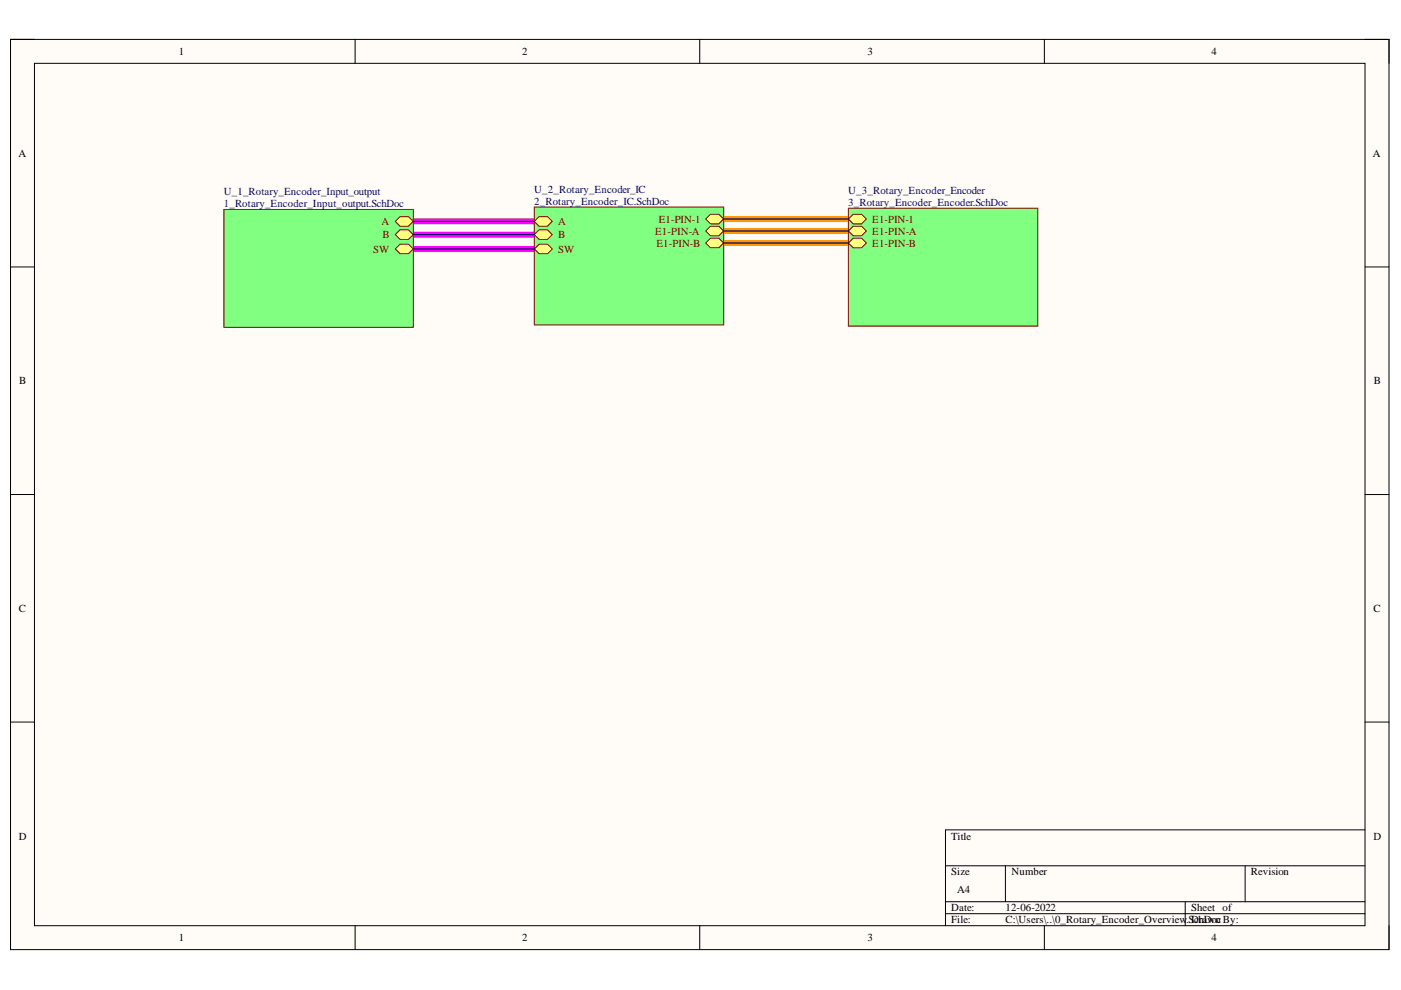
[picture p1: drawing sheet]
<svg xmlns="http://www.w3.org/2000/svg" width="297mm" height="210mm" viewBox="0 0 297 210" stroke-linecap="round" stroke-linejoin="round" font-family="sans-serif">
<path d="M2.2 8.4h292.3v192.9h-292.3z" fill-rule="evenodd" fill="#fffcf8"/>
<path d="M2.2 8.4h292.3v192.9h-292.3z" fill="none" stroke="#000" stroke-width=".21"/>
<path d="M7.3 13.4h282.1v182.9h-282.1z" fill-rule="evenodd" fill="#fffcf8"/>
<g fill="none" stroke="#000" stroke-width=".21">
<path d="M2.2 8.4h5.1M7.3 13.4h282.1v182.9h-282.1zM75.3 8.4v5M148.4 8.4v5M221.4 8.4v5M289.4 8.4h5.1v5M2.2 56.6h5.1M289.4 56.6h5.1M2.2 104.8h5.1M289.4 104.9h5.1M2.2 153.1h5.1M289.4 153.1h5.1"/>
<path d="M289.4 176h-88.9v20.3M75.3 196.3v5M148.4 196.3v5M200.5 183.6h88.9M200.5 191.2h88.9M200.5 193.7h88.9M213.2 183.6v7.6M221.4 196.3v5M251.3 191.2v5.1M264 183.6v7.6M294.5 196.3v5"/>
</g>
<path d="M87.6 46.9h25.7M87.6 49.7h25.7M87.6 52.8h25.7" fill="none" stroke="#f0f" stroke-width="1.3"/>
<path d="M153.4 49h26.5M153.4 46.4h26.5M153.4 51.5h26.5" fill="none" stroke="#f90" stroke-width="1.3"/>
<path d="M47.5 44.4h40.1v25h-40.1z" fill-rule="evenodd" fill="#80ff80"/>
<path d="M47.5 44.4h40.1v25h-40.1z" fill="none" stroke="#800000" stroke-width=".21"/>
<path d="M83.8 46.9l1-1h1.8l1 1-1 1.1h-1.8z" fill-rule="evenodd" fill="#ffff80"/>
<path d="M83.8 46.9l1-1h1.8l1 1-1 1.1h-1.8z" fill="none" stroke="#800000" stroke-width=".21"/>
<path d="M83.8 52.8l1-1h1.8l1 1-1 1h-1.8z" fill-rule="evenodd" fill="#ffff80"/>
<path d="M83.8 52.8l1-1h1.8l1 1-1 1h-1.8z" fill="none" stroke="#800000" stroke-width=".21"/>
<path d="M83.8 49.7l1-1h1.8l1 1-1 1.1h-1.8z" fill-rule="evenodd" fill="#ffff80"/>
<path d="M83.8 49.7l1-1h1.8l1 1-1 1.1h-1.8z" fill="none" stroke="#800000" stroke-width=".21"/>
<path d="M179.9 44.2h40.1v25h-40.1z" fill-rule="evenodd" fill="#80ff80"/>
<path d="M179.9 44.2h40.1v25h-40.1z" fill="none" stroke="#800000" stroke-width=".21"/>
<path d="M179.9 46.4l1-1h1.8l1 1-1 1.1h-1.8z" fill-rule="evenodd" fill="#ffff80"/>
<path d="M179.9 46.4l1-1h1.8l1 1-1 1.1h-1.8z" fill="none" stroke="#800000" stroke-width=".21"/>
<path d="M179.9 49l1-1h1.8l1 1-1 1h-1.8z" fill-rule="evenodd" fill="#ffff80"/>
<path d="M179.9 49l1-1h1.8l1 1-1 1h-1.8z" fill="none" stroke="#800000" stroke-width=".21"/>
<path d="M179.9 51.5l1-1h1.8l1 1-1 1h-1.8z" fill-rule="evenodd" fill="#ffff80"/>
<path d="M179.9 51.5l1-1h1.8l1 1-1 1h-1.8z" fill="none" stroke="#800000" stroke-width=".21"/>
<path d="M113.3 43.9h40.1v25h-40.1z" fill-rule="evenodd" fill="#80ff80"/>
<path d="M113.3 43.9h40.1v25h-40.1z" fill="none" stroke="#800000" stroke-width=".21"/>
<path d="M113.3 46.9l1-1h1.8l1 1-1 1.1h-1.8z" fill-rule="evenodd" fill="#ffff80"/>
<path d="M113.3 46.9l1-1h1.8l1 1-1 1.1h-1.8z" fill="none" stroke="#800000" stroke-width=".21"/>
<path d="M113.3 49.7l1-1h1.8l1 1-1 1.1h-1.8z" fill-rule="evenodd" fill="#ffff80"/>
<path d="M113.3 49.7l1-1h1.8l1 1-1 1.1h-1.8z" fill="none" stroke="#800000" stroke-width=".21"/>
<path d="M113.3 52.8l1-1h1.8l1 1-1 1h-1.8z" fill-rule="evenodd" fill="#ffff80"/>
<path d="M113.3 52.8l1-1h1.8l1 1-1 1h-1.8z" fill="none" stroke="#800000" stroke-width=".21"/>
<path d="M149.6 46.4l1-1h1.8l1 1-1 1.1h-1.8z" fill-rule="evenodd" fill="#ffff80"/>
<path d="M149.6 46.4l1-1h1.8l1 1-1 1.1h-1.8z" fill="none" stroke="#800000" stroke-width=".21"/>
<path d="M149.6 51.5l1-1h1.8l1 1-1 1h-1.8z" fill-rule="evenodd" fill="#ffff80"/>
<path d="M149.6 51.5l1-1h1.8l1 1-1 1h-1.8z" fill="none" stroke="#800000" stroke-width=".21"/>
<path d="M150.6 48h1.8l1 1-1 1h-1.8l-1-1z" fill-rule="evenodd" fill="#ffff80"/>
<path d="M150.6 48h1.8l1 1-1 1h-1.8l-1-1z" fill="none" stroke="#800000" stroke-width=".21"/>
<path d="M87.6 46.9h25.7M87.6 49.7h25.7M87.6 52.8h25.7M153.4 49h26.5M153.4 46.4h26.5M153.4 51.5h26.5" fill="none" stroke="#000080" stroke-width=".25"/>
<g font-size="2.3">
<text x="37.9" y="11.7">1</text>
<text x="110.7" y="11.7">2</text>
<text x="183.9" y="11.7">3</text>
<text x="256.8" y="11.7">4</text>
<text x="3.9" y="33.3">A</text>
<text x="291.1" y="33.3">A</text>
<text x="4.1" y="81.5">B</text>
<text x="291.3" y="81.5">B</text>
<text x="4" y="129.7">C</text>
<text x="291.2" y="129.7">C</text>
<text x="4" y="178">D</text>
<text x="201.7" y="178">Title</text>
<text x="291.2" y="178">D</text>
<text x="201.7" y="185.6">Size</text>
<text x="214.4" y="185.6">Number</text>
<text x="265.2" y="185.6">Revision</text>
<text x="202.9" y="189.4">A4</text>
<text x="201.7" y="193.2">Date:</text>
<text x="201.7" y="195.8">File:</text>
<text x="213.2" y="193.2">12-06-2022</text>
<text x="213.2" y="195.8">C:\Users\..\0_Rotary_Encoder_Overview</text>
<text x="251.5" y="195.8">.SDchDocBy:</text>
<text x="252.5" y="193.2">Sheet of</text>
<text x="254.2" y="195.8">rawn</text>
<text x="37.9" y="199.6">1</text>
<text x="110.7" y="199.6">2</text>
<text x="183.9" y="199.6">3</text>
<text x="256.8" y="199.6">4</text>
</g>
<g font-size="2.3" fill="#000080">
<text x="47.5" y="41.4">U_1_Rotary_Encoder_Input_output</text>
<text x="113.3" y="40.9">U_2_Rotary_Encoder_IC</text>
<text x="179.8" y="41.2">U_3_Rotary_Encoder_Encoder</text>
<text x="47.5" y="44">1_Rotary_Encoder_Input_output.SchDoc</text>
<text x="113.3" y="43.4">2_Rotary_Encoder_IC.SchDoc</text>
<text x="179.8" y="43.7">3_Rotary_Encoder_Encoder.SchDoc</text>
</g>
<g font-size="2.3" fill="#800000">
<text x="80.9" y="47.8">A</text>
<text x="118.3" y="47.8">A</text>
<text x="139.7" y="47.2">E1-PIN-1</text>
<text x="184.9" y="47.2">E1-PIN-1</text>
<text x="79.1" y="53.6">SW</text>
<text x="81.1" y="50.5">B</text>
<text x="118.3" y="50.5">B</text>
<text x="118.3" y="53.6">SW</text>
<text x="138.9" y="49.8">E1-PIN-A</text>
<text x="139.2" y="52.3">E1-PIN-B</text>
<text x="184.9" y="49.8">E1-PIN-A</text>
<text x="184.9" y="52.3">E1-PIN-B</text>
</g>
</svg>
